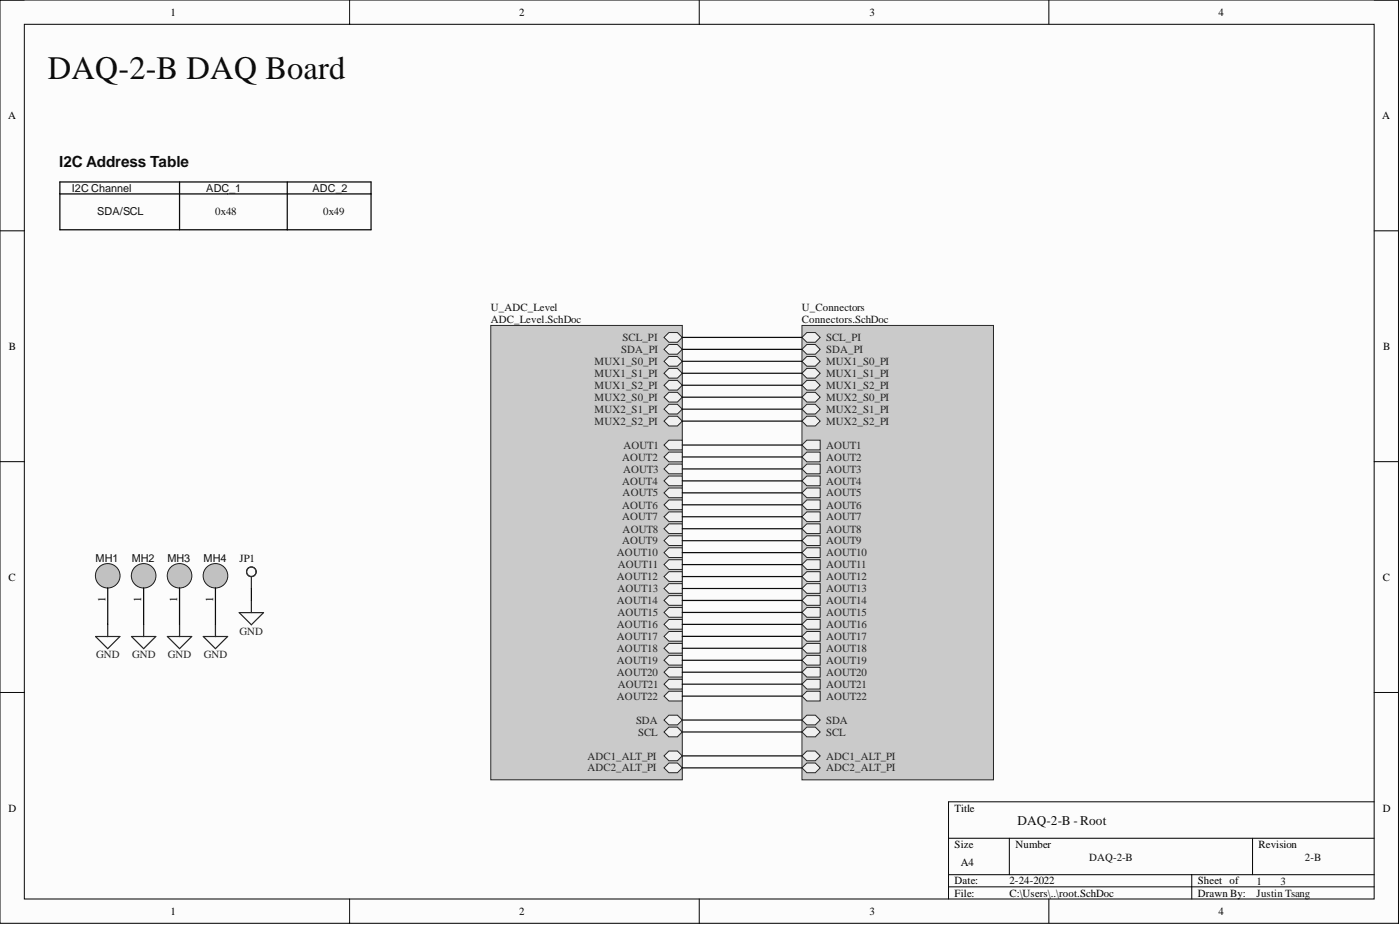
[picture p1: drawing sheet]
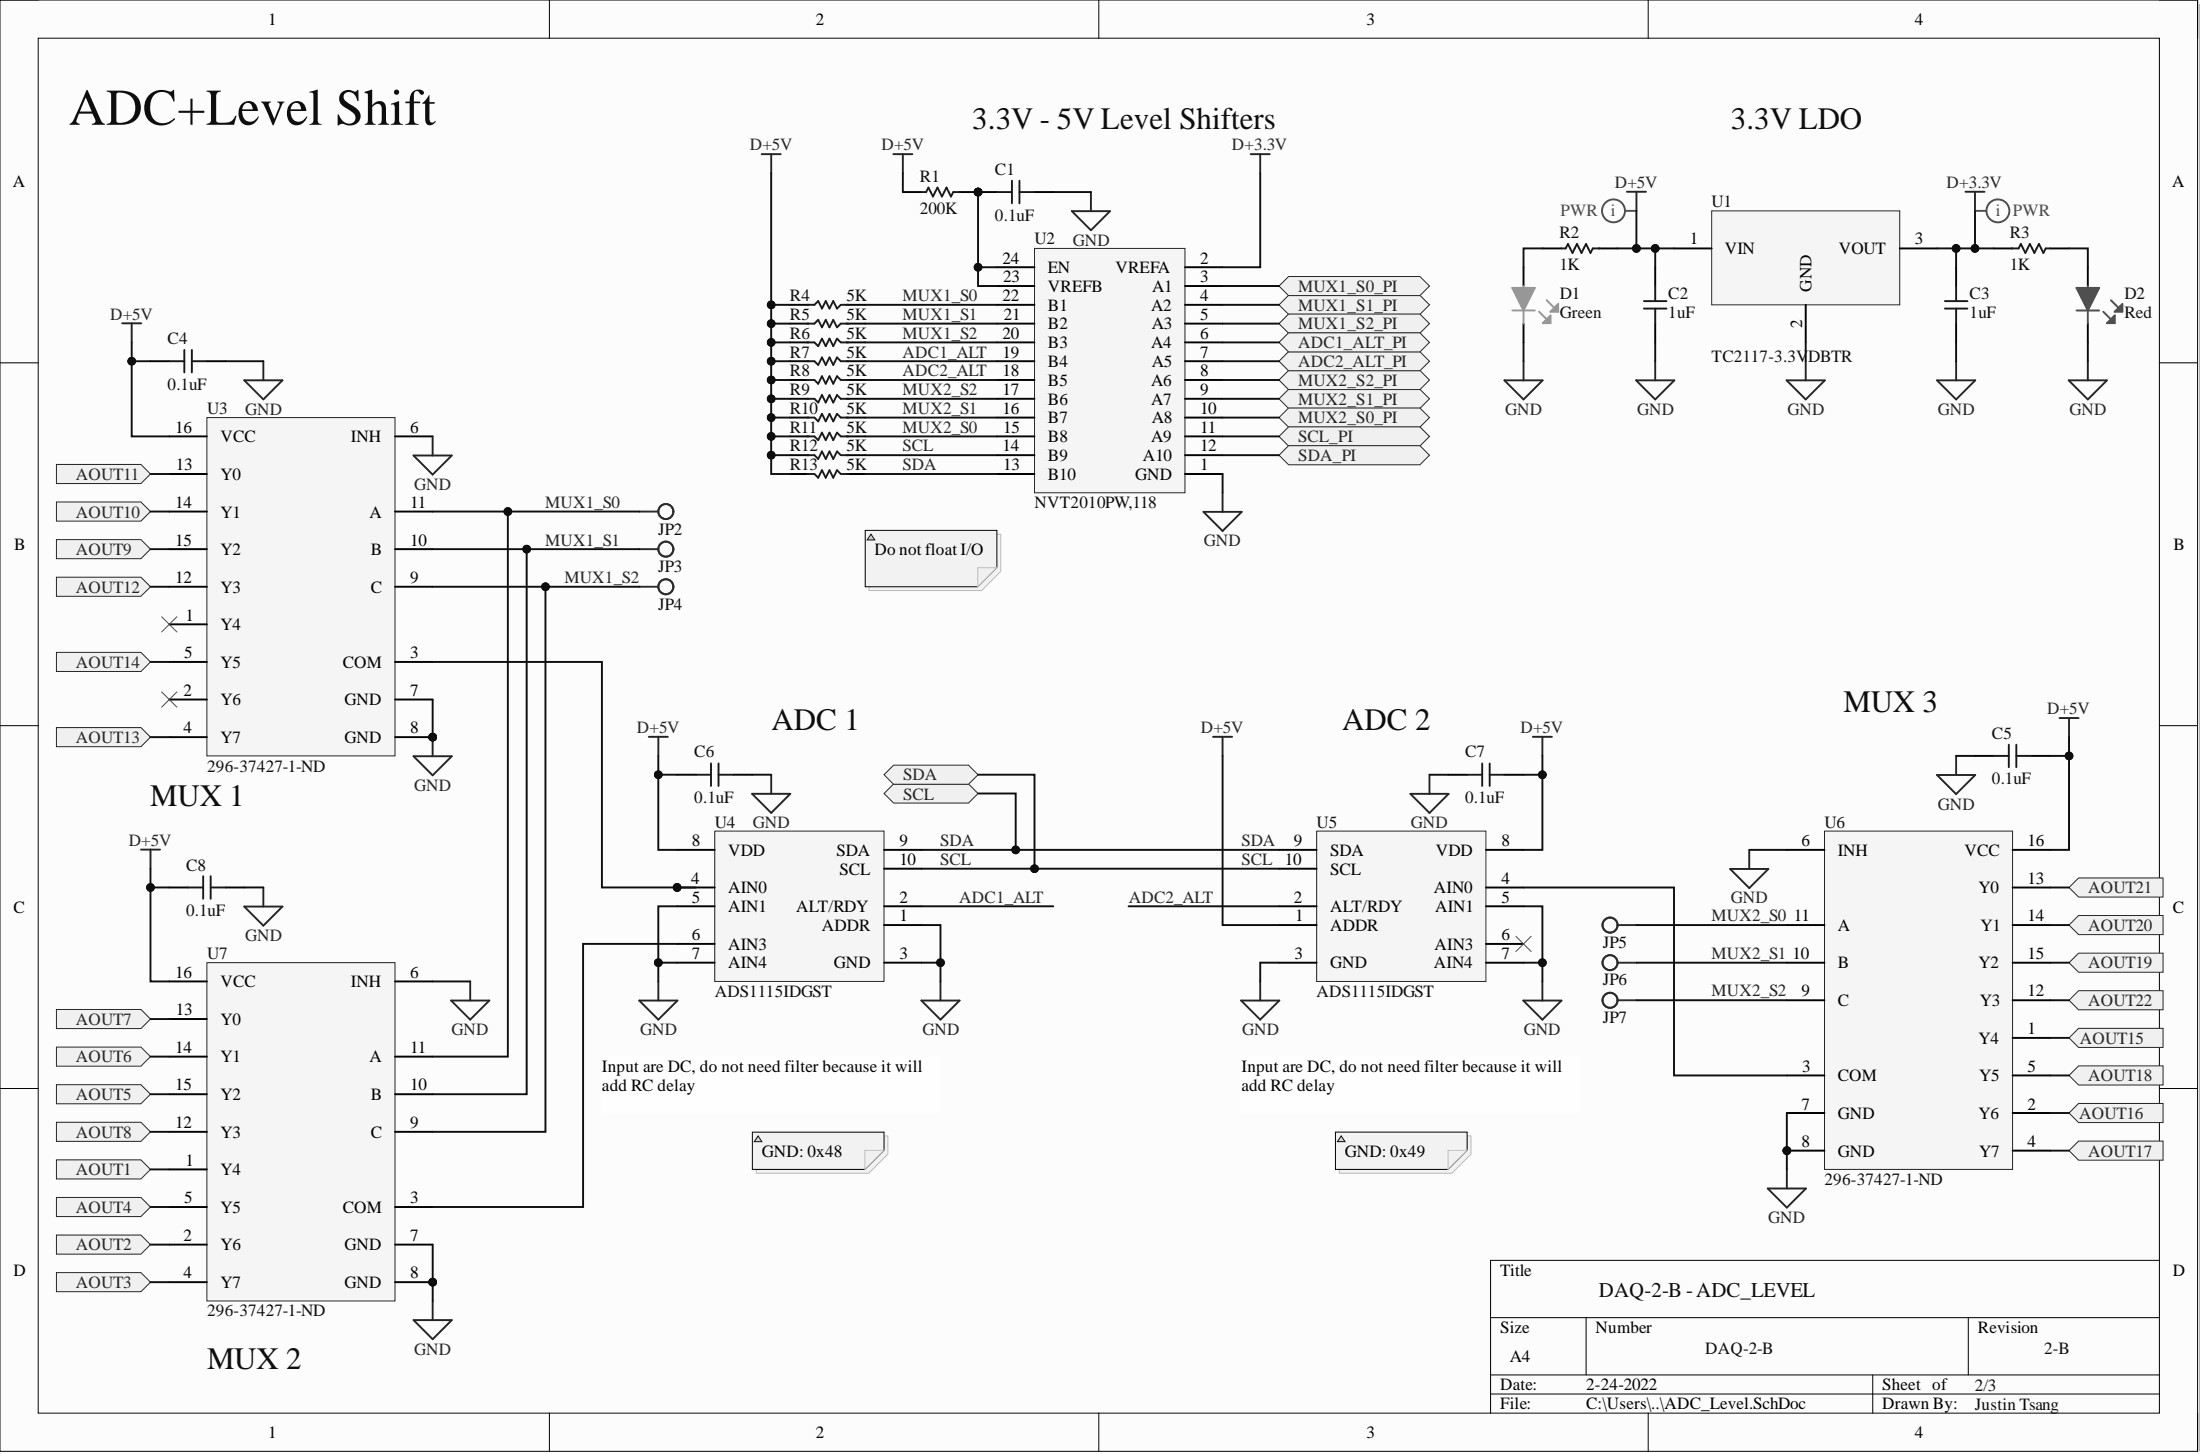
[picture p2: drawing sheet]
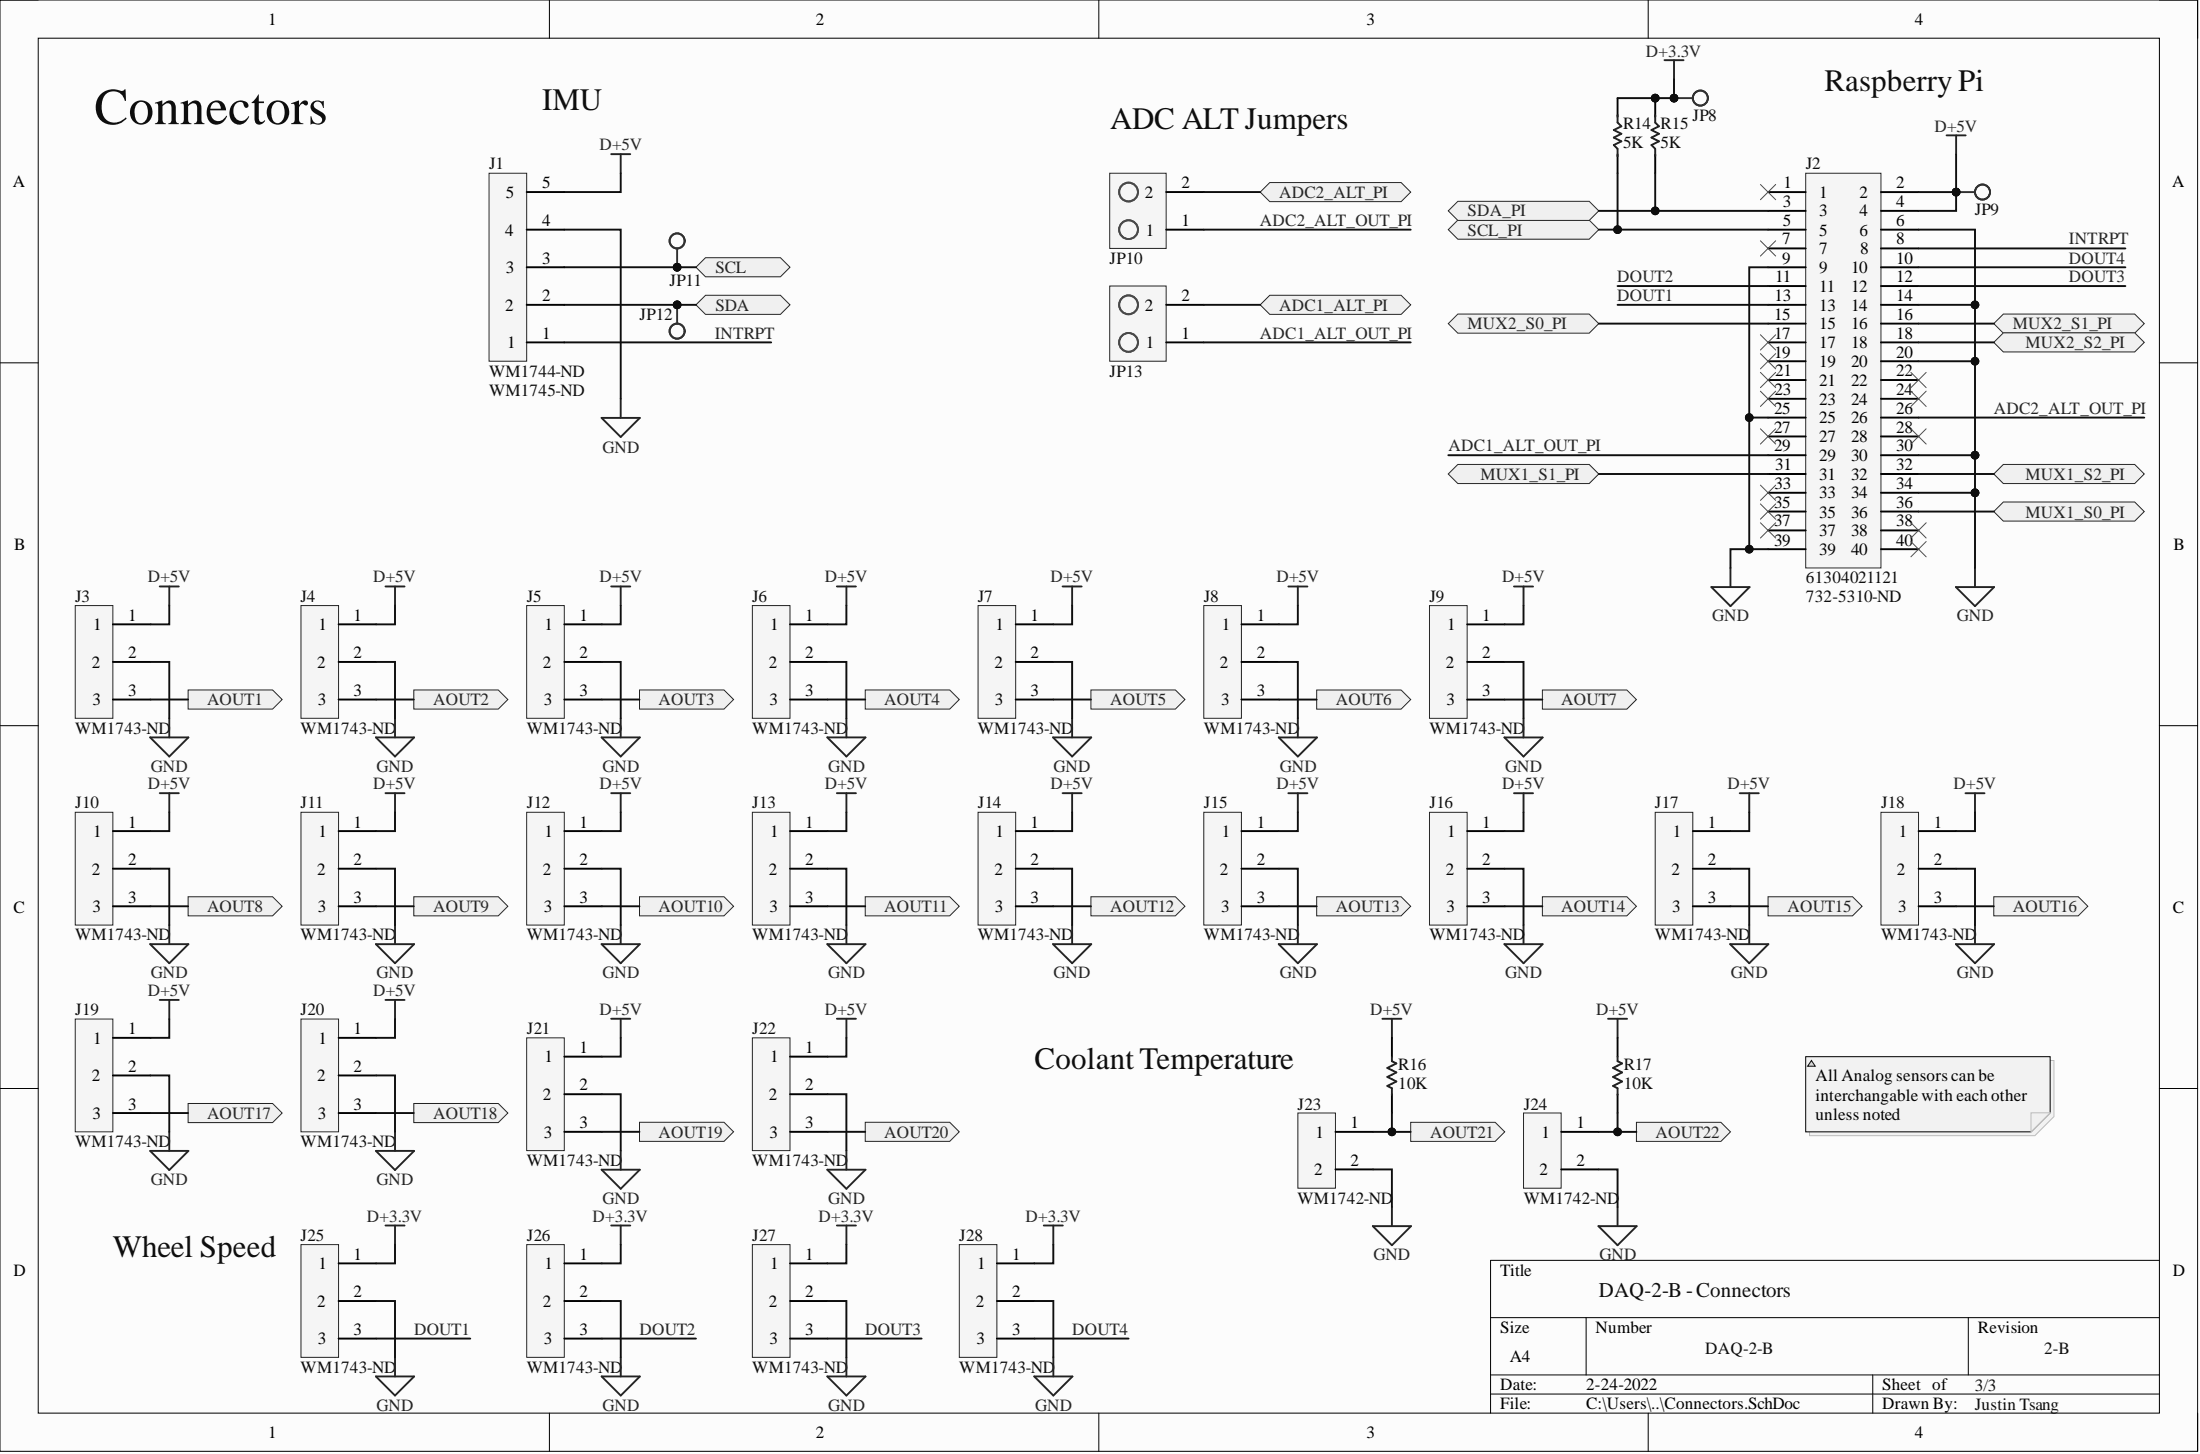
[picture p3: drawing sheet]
# Altium project DAQ-2-B.PrjPcb
3 sheets, 79 parts. Net scope: hierarchical (ports join the sheet entries above them; power ports are global).
Board file: DAQ-2-B.PcbDoc
Sheets:
  root.SchDoc
    U_ADC_Level = ADC_Level.SchDoc
    U_Connectors = Connectors.SchDoc

## Sheet root.SchDoc
size A4; SheetNumber: 1; SheetTotal: 3

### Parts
JP1  Testpoint2  [TP2]  (value not drawn)
MH1  MountingHole  [MH2.7MM]  (value not drawn)
MH2  MountingHole  [MH2.7MM]  (value not drawn)
MH3  MountingHole  [MH2.7MM]  (value not drawn)
MH4  MountingHole  [MH2.7MM]  (value not drawn)

### Sub-sheets
U_ADC_Level = ADC_Level.SchDoc: SCL_PI (bidir), SDA_PI (bidir), MUX1_S0_PI (bidir), MUX1_S1_PI (bidir), MUX1_S2_PI (bidir), MUX2_S0_PI (bidir), MUX2_S1_PI (bidir), MUX2_S2_PI (bidir), AOUT17 (in), AOUT14 (in), AOUT7 (in), AOUT8 (in), AOUT16 (in), AOUT18 (in), AOUT9 (in), AOUT6 (in), AOUT12 (in), AOUT10 (in), AOUT19 (in), AOUT13 (in), AOUT1 (in), AOUT15 (in), AOUT20 (in), AOUT2 (in), AOUT3 (in), AOUT11 (in), AOUT5 (in), AOUT4 (in), SCL (bidir), SDA (bidir), AOUT21 (in), AOUT22 (in), ADC1_ALT_PI (bidir), ADC2_ALT_PI (bidir)
U_Connectors = Connectors.SchDoc: SCL_PI (bidir), SDA_PI (bidir), MUX1_S0_PI (bidir), MUX1_S1_PI (bidir), MUX1_S2_PI (bidir), MUX2_S0_PI (bidir), MUX2_S1_PI (bidir), MUX2_S2_PI (bidir), AOUT1 (out), AOUT2 (out), AOUT3 (out), AOUT4 (out), AOUT5 (out), AOUT6 (out), AOUT7 (out), AOUT8 (out), AOUT9 (out), AOUT10 (out), AOUT11 (out), AOUT12 (out), AOUT13 (out), AOUT14 (out), AOUT15 (out), AOUT16 (out), AOUT18 (out), AOUT19 (out), AOUT20 (out), AOUT17 (out), SCL (bidir), SDA (bidir), AOUT22 (out), AOUT21 (out), ADC1_ALT_PI (bidir), ADC2_ALT_PI (bidir)

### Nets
GND: JP1.1 MH1.1 MH2.1 MH3.1 MH4.1
SCL: sheet U_ADC_Level/SDA, sheet U_Connectors/SDA
SDA: sheet U_ADC_Level/SCL, sheet U_Connectors/SCL
NetJ2_3: sheet U_ADC_Level/SDA_PI, sheet U_Connectors/SDA_PI
NetJ2_5: sheet U_ADC_Level/SCL_PI, sheet U_Connectors/SCL_PI
NetJ2_15: sheet U_ADC_Level/MUX2_S0_PI, sheet U_Connectors/MUX2_S0_PI
NetJ2_16: sheet U_ADC_Level/MUX2_S1_PI, sheet U_Connectors/MUX2_S1_PI
NetJ2_18: sheet U_ADC_Level/MUX2_S2_PI, sheet U_Connectors/MUX2_S2_PI
NetJ2_31: sheet U_ADC_Level/MUX1_S1_PI, sheet U_Connectors/MUX1_S1_PI
NetJ2_32: sheet U_ADC_Level/MUX1_S2_PI, sheet U_Connectors/MUX1_S2_PI
NetJ2_36: sheet U_ADC_Level/MUX1_S0_PI, sheet U_Connectors/MUX1_S0_PI
NetJ3_3: sheet U_ADC_Level/AOUT1, sheet U_Connectors/AOUT1
NetJ4_3: sheet U_ADC_Level/AOUT2, sheet U_Connectors/AOUT2
NetJ5_3: sheet U_ADC_Level/AOUT3, sheet U_Connectors/AOUT3
NetJ6_3: sheet U_ADC_Level/AOUT4, sheet U_Connectors/AOUT4
NetJ7_3: sheet U_ADC_Level/AOUT5, sheet U_Connectors/AOUT5
NetJ8_3: sheet U_ADC_Level/AOUT6, sheet U_Connectors/AOUT6
NetJ9_3: sheet U_ADC_Level/AOUT7, sheet U_Connectors/AOUT7
NetJ10_3: sheet U_ADC_Level/AOUT8, sheet U_Connectors/AOUT8
NetJ11_3: sheet U_ADC_Level/AOUT9, sheet U_Connectors/AOUT9
NetJ12_3: sheet U_ADC_Level/AOUT10, sheet U_Connectors/AOUT10
NetJ13_3: sheet U_ADC_Level/AOUT11, sheet U_Connectors/AOUT11
NetJ14_3: sheet U_ADC_Level/AOUT12, sheet U_Connectors/AOUT12
NetJ15_3: sheet U_ADC_Level/AOUT13, sheet U_Connectors/AOUT13
NetJ16_3: sheet U_ADC_Level/AOUT14, sheet U_Connectors/AOUT14
NetJ17_3: sheet U_ADC_Level/AOUT15, sheet U_Connectors/AOUT15
NetJ18_3: sheet U_ADC_Level/AOUT16, sheet U_Connectors/AOUT16
NetJ19_3: sheet U_ADC_Level/AOUT17, sheet U_Connectors/AOUT17
NetJ20_3: sheet U_ADC_Level/AOUT18, sheet U_Connectors/AOUT18
NetJ21_3: sheet U_ADC_Level/AOUT19, sheet U_Connectors/AOUT19
NetJ22_3: sheet U_ADC_Level/AOUT20, sheet U_Connectors/AOUT20
NetJ23_1: sheet U_ADC_Level/AOUT21, sheet U_Connectors/AOUT21
NetJ24_1: sheet U_ADC_Level/AOUT22, sheet U_Connectors/AOUT22
NetJP10_2: sheet U_ADC_Level/ADC2_ALT_PI, sheet U_Connectors/ADC2_ALT_PI
NetJP13_2: sheet U_ADC_Level/ADC1_ALT_PI, sheet U_Connectors/ADC1_ALT_PI

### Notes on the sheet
- DAQ-2-B DAQ Board
- I2C Channel
- SDA/SCL
- I2C Address Table
- 0x48
- ADC_1
- 0x49
- ADC_2
- DAQ-2-B - Root
- DAQ-2-B
- of
- 2-B
- Justin Tsang

## Sheet ADC_Level.SchDoc
size A4; SheetNumber: 2; SheetTotal: 3

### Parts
C1  0.1uF  [CAP-0603]
C2  1uF  [CAP-0603]
C3  1uF  [CAP-0603]
C4  0.1uF  [CAP-0603]
C5  0.1uF  [CAP-0603]
C6  0.1uF  [CAP-0603]
C7  0.1uF  [CAP-0603]
C8  0.1uF  [CAP-0603]
D1  Green  [LED-0603]
D2  Red  [LED-0603]
JP2  Testpoint2  [TP2]  (value not drawn)
JP3  Testpoint2  [TP2]  (value not drawn)
JP4  Testpoint2  [TP2]  (value not drawn)
JP5  Testpoint2  [TP2]  (value not drawn)
JP6  Testpoint2  [TP2]  (value not drawn)
JP7  Testpoint2  [TP2]  (value not drawn)
R1  200K  [RES-0603]
R2  1K  [RES-0603]
R3  1K  [RES-0603]
R4  5K  [RES-0603]
R5  5K  [RES-0603]
R6  5K  [RES-0603]
R7  5K  [RES-0603]
R8  5K  [RES-0603]
R9  5K  [RES-0603]
R10  5K  [RES-0603]
R11  5K  [RES-0603]
R12  5K  [RES-0603]
R13  5K  [RES-0603]
U1  TC2117-3.3VDBTR  [SOT223]
U2  NVT2010PW,118  [TSSOP65P660X110-24]
U3  296-37427-1-ND  [16-SOIC]
U4  ADS1115IDGST  [VSSOP50P310X310-10P]
U5  ADS1115IDGST  [VSSOP50P310X310-10P]
U6  296-37427-1-ND  [16-SOIC]
U7  296-37427-1-ND  [16-SOIC]

### Ports
ADC1_ALT_PI (bidir), ADC2_ALT_PI (bidir), AOUT1 (in), AOUT2 (in), AOUT3 (in), AOUT4 (in), AOUT5 (in), AOUT6 (in), AOUT7 (in), AOUT8 (in), AOUT9 (in), AOUT10 (in), AOUT11 (in), AOUT12 (in), AOUT13 (in), AOUT14 (in), AOUT15 (in), AOUT16 (in), AOUT17 (in), AOUT18 (in), AOUT19 (in), AOUT20 (in), AOUT21 (in), AOUT22 (in), MUX1_S0_PI (bidir), MUX1_S1_PI (bidir), MUX1_S2_PI (bidir), MUX2_S0_PI (bidir), MUX2_S1_PI (bidir), MUX2_S2_PI (bidir), SCL (bidir), SCL_PI (bidir), SDA (bidir), SDA_PI (bidir)

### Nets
D+3.3V: C3.2 R3.1 U1.3(VOUT) U2.2(VREFA)
D+5V: C2.2 C4.2 C5.2 C6.2 C7.2 C8.2 R1.2 R2.1 R4.1 R5.1 R6.1 R7.1 R8.1 R9.1 R10.1 R11.1 R12.2 R13.1 U1.1(VIN) U3.16(VCC) U4.8(VDD) U5.1(ADDR) U5.8(VDD) U6.16(VCC) U7.16(VCC)
GND: C1.1 C2.1 C3.1 C4.1 C5.1 C6.1 C7.1 C8.1 D1.2 D2.2 U1.2(GND) U2.1(GND) U3.6(INH) U3.7(GND) U3.8(GND) U4.1(ADDR) U4.3(GND) U4.5(AIN1) U4.7(AIN4) U5.3(GND) U5.5(AIN1) U5.7(AIN4) U6.6(INH) U6.7(GND) U6.8(GND) U7.6(INH) U7.7(GND) U7.8(GND)
ADC1_ALT: R7.2 U2.19(B4) U4.2(ALT/RDY)
ADC2_ALT: R8.2 U2.18(B5) U5.2(ALT/RDY)
MUX1_S0: JP2.1 R4.2 U2.22(B1) U3.11(A) U7.11(A)
MUX1_S1: JP3.1 R5.2 U2.21(B2) U3.10(B) U7.10(B)
MUX1_S2: JP4.1 R6.2 U2.20(B3) U3.9(C) U7.9(C)
MUX2_S0: JP5.1 R11.2 U2.15(B8) U6.11(A)
MUX2_S1: JP6.1 R10.2 U2.16(B7) U6.10(B)
MUX2_S2: JP7.1 R9.2 U2.17(B6) U6.9(C)
SCL: R12.1 U2.14(B9) U4.10(SCL) U5.10(SCL) ; port SDA
SDA: R13.2 U2.13(B10) U4.9(SDA) U5.9(SDA) ; port SCL
NetC1_2: C1.2 R1.1 U2.23(VREFB) U2.24(EN)
NetD1_1: D1.1 R2.2
NetD2_1: D2.1 R3.2
NetJ2_3: U2.12(A10) ; port SDA_PI
NetJ2_5: U2.11(A9) ; port SCL_PI
NetJ2_15: U2.10(A8) ; port MUX2_S0_PI
NetJ2_16: U2.9(A7) ; port MUX2_S1_PI
NetJ2_18: U2.8(A6) ; port MUX2_S2_PI
NetJ2_31: U2.4(A2) ; port MUX1_S1_PI
NetJ2_32: U2.5(A3) ; port MUX1_S2_PI
NetJ2_36: U2.3(A1) ; port MUX1_S0_PI
NetJ3_3: U7.1(Y4) ; port AOUT1
NetJ4_3: U7.2(Y6) ; port AOUT2
NetJ5_3: U7.4(Y7) ; port AOUT3
NetJ6_3: U7.5(Y5) ; port AOUT4
NetJ7_3: U7.15(Y2) ; port AOUT5
NetJ8_3: U7.14(Y1) ; port AOUT6
NetJ9_3: U7.13(Y0) ; port AOUT7
NetJ10_3: U7.12(Y3) ; port AOUT8
NetJ11_3: U3.15(Y2) ; port AOUT9
NetJ12_3: U3.14(Y1) ; port AOUT10
NetJ13_3: U3.13(Y0) ; port AOUT11
NetJ14_3: U3.12(Y3) ; port AOUT12
NetJ15_3: U3.4(Y7) ; port AOUT13
NetJ16_3: U3.5(Y5) ; port AOUT14
NetJ17_3: U6.1(Y4) ; port AOUT15
NetJ18_3: U6.2(Y6) ; port AOUT16
NetJ19_3: U6.4(Y7) ; port AOUT17
NetJ20_3: U6.5(Y5) ; port AOUT18
NetJ21_3: U6.15(Y2) ; port AOUT19
NetJ22_3: U6.14(Y1) ; port AOUT20
NetJ23_1: U6.13(Y0) ; port AOUT21
NetJ24_1: U6.12(Y3) ; port AOUT22
NetJP10_2: U2.7(A5) ; port ADC2_ALT_PI
NetJP13_2: U2.6(A4) ; port ADC1_ALT_PI
NetU3_3: U3.3(COM) U4.4(AIN0)
NetU4_6: U4.6(AIN3) U7.3(COM)
NetU5_4: U5.4(AIN0) U6.3(COM)

Not connected (* = marked no-connect by the designer): U3 1(Y4)* 2(Y6)*; U5 6(AIN3)*

### Layout directives
mark named PWR: D+3.3V, D+5V

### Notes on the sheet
- ADC+Level Shift
- 3.3V - 5V Level Shifters
- 3.3V LDO
- Do not float I/O
- MUX 3
- (near U3) MUX 1
- (near C6) ADC 1
- (near C7) ADC 2
- Input are DC, do not need filter because it will add RC delay
- GND: 0x48
- GND: 0x49
- DAQ-2-B - ADC_LEVEL
- (near U7) MUX 2
- DAQ-2-B
- of
- 2-B
- Justin Tsang

## Sheet Connectors.SchDoc
size A4; SheetNumber: 3; SheetTotal: 3

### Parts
J1  WM1744-ND  Supplier Part Number 1: WM1745-ND  [1X5_1.25MM]
J2  61304021121  Supplier Part Number 1: 732-5310-ND  [2x40_Header]
J3  WM1743-ND  [1X3_1.25MM]
J4  WM1743-ND  [1X3_1.25MM]
J5  WM1743-ND  [1X3_1.25MM]
J6  WM1743-ND  [1X3_1.25MM]
J7  WM1743-ND  [1X3_1.25MM]
J8  WM1743-ND  [1X3_1.25MM]
J9  WM1743-ND  [1X3_1.25MM]
J10  WM1743-ND  [1X3_1.25MM]
J11  WM1743-ND  [1X3_1.25MM]
J12  WM1743-ND  [1X3_1.25MM]
J13  WM1743-ND  [1X3_1.25MM]
J14  WM1743-ND  [1X3_1.25MM]
J15  WM1743-ND  [1X3_1.25MM]
J16  WM1743-ND  [1X3_1.25MM]
J17  WM1743-ND  [1X3_1.25MM]
J18  WM1743-ND  [1X3_1.25MM]
J19  WM1743-ND  [1X3_1.25MM]
J20  WM1743-ND  [1X3_1.25MM]
J21  WM1743-ND  [1X3_1.25MM]
J22  WM1743-ND  [1X3_1.25MM]
J23  WM1742-ND  [1X2_1.25MM]
J24  WM1742-ND  [1X2_1.25MM]
J25  WM1743-ND  [1X3_1.25MM]
J26  WM1743-ND  [1X3_1.25MM]
J27  WM1743-ND  [1X3_1.25MM]
J28  WM1743-ND  [1X3_1.25MM]
JP8  Testpoint2  [TP2]  (value not drawn)
JP9  Testpoint2  [TP2]  (value not drawn)
JP10  732-5315-ND  [2PIN-JP]  (value not drawn)
JP11  Testpoint2  [TP2]  (value not drawn)
JP12  Testpoint2  [TP2]  (value not drawn)
JP13  732-5315-ND  [2PIN-JP]  (value not drawn)
R14  5K  [RES-0603]
R15  5K  [RES-0603]
R16  10K  [RES-0603]
R17  10K  [RES-0603]

### Ports
ADC1_ALT_PI (bidir), ADC2_ALT_PI (bidir), AOUT1 (out), AOUT2 (out), AOUT3 (out), AOUT4 (out), AOUT5 (out), AOUT6 (out), AOUT7 (out), AOUT8 (out), AOUT9 (out), AOUT10 (out), AOUT11 (out), AOUT12 (out), AOUT13 (out), AOUT14 (out), AOUT15 (out), AOUT16 (out), AOUT17 (out), AOUT18 (out), AOUT19 (out), AOUT20 (out), AOUT21 (out), AOUT22 (out), MUX1_S0_PI (bidir), MUX1_S1_PI (bidir), MUX1_S2_PI (bidir), MUX2_S0_PI (bidir), MUX2_S1_PI (bidir), MUX2_S2_PI (bidir), SCL (bidir), SCL_PI (bidir), SDA (bidir), SDA_PI (bidir)

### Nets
D+3.3V: J25.1 J26.1 J27.1 J28.1 JP8.1 R14.2 R15.2
D+5V: J1.5 J2.2 J2.4 J3.1 J4.1 J5.1 J6.1 J7.1 J8.1 J9.1 J10.1 J11.1 J12.1 J13.1 J14.1 J15.1 J16.1 J17.1 J18.1 J19.1 J20.1 J21.1 J22.1 JP9.1 R16.2 R17.2
GND: J1.4 J2.6 J2.9 J2.14 J2.20 J2.25 J2.30 J2.34 J2.39 J3.2 J4.2 J5.2 J6.2 J7.2 J8.2 J9.2 J10.2 J11.2 J12.2 J13.2 J14.2 J15.2 J16.2 J17.2 J18.2 J19.2 J20.2 J21.2 J22.2 J23.2 J24.2 J25.2 J26.2 J27.2 J28.2
ADC1_ALT_OUT_PI: J2.29 JP13.1
ADC2_ALT_OUT_PI: J2.26 JP10.1
DOUT1: J2.13 J25.3
DOUT2: J2.11 J26.3
DOUT3: J2.12 J27.3
DOUT4: J2.10 J28.3
INTRPT: J1.1 J2.8
SCL: J1.2 JP12.1 ; port SDA
SDA: J1.3 JP11.1 ; port SCL
NetJ2_3: J2.3 R15.1 ; port SDA_PI
NetJ2_5: J2.5 R14.1 ; port SCL_PI
NetJ2_15: J2.15 ; port MUX2_S0_PI
NetJ2_16: J2.16 ; port MUX2_S1_PI
NetJ2_18: J2.18 ; port MUX2_S2_PI
NetJ2_31: J2.31 ; port MUX1_S1_PI
NetJ2_32: J2.32 ; port MUX1_S2_PI
NetJ2_36: J2.36 ; port MUX1_S0_PI
NetJ3_3: J3.3 ; port AOUT1
NetJ4_3: J4.3 ; port AOUT2
NetJ5_3: J5.3 ; port AOUT3
NetJ6_3: J6.3 ; port AOUT4
NetJ7_3: J7.3 ; port AOUT5
NetJ8_3: J8.3 ; port AOUT6
NetJ9_3: J9.3 ; port AOUT7
NetJ10_3: J10.3 ; port AOUT8
NetJ11_3: J11.3 ; port AOUT9
NetJ12_3: J12.3 ; port AOUT10
NetJ13_3: J13.3 ; port AOUT11
NetJ14_3: J14.3 ; port AOUT12
NetJ15_3: J15.3 ; port AOUT13
NetJ16_3: J16.3 ; port AOUT14
NetJ17_3: J17.3 ; port AOUT15
NetJ18_3: J18.3 ; port AOUT16
NetJ19_3: J19.3 ; port AOUT17
NetJ20_3: J20.3 ; port AOUT18
NetJ21_3: J21.3 ; port AOUT19
NetJ22_3: J22.3 ; port AOUT20
NetJ23_1: J23.1 R16.1 ; port AOUT21
NetJ24_1: J24.1 R17.1 ; port AOUT22
NetJP10_2: JP10.2 ; port ADC2_ALT_PI
NetJP13_2: JP13.2 ; port ADC1_ALT_PI

Not connected (* = marked no-connect by the designer): J2 1* 7* 17* 19* 21* 22* 23* 24* 27* 28* 33* 35* 37* 38* 40*

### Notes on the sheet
- Connectors
- IMU
- (near JP10) ADC ALT Jumpers
- Raspberry Pi
- Coolant Temperature
- All Analog sensors can be interchangable with each other unless noted
- (near J25) Wheel Speed
- DAQ-2-B - Connectors
- DAQ-2-B
- of
- 2-B
- Justin Tsang

## Nets that join several sheets
D+3.3V: ADC_Level (C3.2 R3.1 U1.3 U2.2), Connectors (7 pins)
D+5V: ADC_Level (25 pins), Connectors (26 pins)
GND: root (5 pins), ADC_Level (28 pins), Connectors (35 pins)
NetJ2_3: ADC_Level (U2.12), Connectors (J2.3 R15.1)
NetJ2_5: ADC_Level (U2.11), Connectors (J2.5 R14.1)
NetJ2_15: ADC_Level (U2.10), Connectors (J2.15)
NetJ2_16: ADC_Level (U2.9), Connectors (J2.16)
NetJ2_18: ADC_Level (U2.8), Connectors (J2.18)
NetJ2_31: ADC_Level (U2.4), Connectors (J2.31)
NetJ2_32: ADC_Level (U2.5), Connectors (J2.32)
NetJ2_36: ADC_Level (U2.3), Connectors (J2.36)
NetJ3_3: ADC_Level (U7.1), Connectors (J3.3)
NetJ4_3: ADC_Level (U7.2), Connectors (J4.3)
NetJ5_3: ADC_Level (U7.4), Connectors (J5.3)
NetJ6_3: ADC_Level (U7.5), Connectors (J6.3)
NetJ7_3: ADC_Level (U7.15), Connectors (J7.3)
NetJ8_3: ADC_Level (U7.14), Connectors (J8.3)
NetJ9_3: ADC_Level (U7.13), Connectors (J9.3)
NetJ10_3: ADC_Level (U7.12), Connectors (J10.3)
NetJ11_3: ADC_Level (U3.15), Connectors (J11.3)
NetJ12_3: ADC_Level (U3.14), Connectors (J12.3)
NetJ13_3: ADC_Level (U3.13), Connectors (J13.3)
NetJ14_3: ADC_Level (U3.12), Connectors (J14.3)
NetJ15_3: ADC_Level (U3.4), Connectors (J15.3)
NetJ16_3: ADC_Level (U3.5), Connectors (J16.3)
NetJ17_3: ADC_Level (U6.1), Connectors (J17.3)
NetJ18_3: ADC_Level (U6.2), Connectors (J18.3)
NetJ19_3: ADC_Level (U6.4), Connectors (J19.3)
NetJ20_3: ADC_Level (U6.5), Connectors (J20.3)
NetJ21_3: ADC_Level (U6.15), Connectors (J21.3)
NetJ22_3: ADC_Level (U6.14), Connectors (J22.3)
NetJ23_1: ADC_Level (U6.13), Connectors (J23.1 R16.1)
NetJ24_1: ADC_Level (U6.12), Connectors (J24.1 R17.1)
NetJP10_2: ADC_Level (U2.7), Connectors (JP10.2)
NetJP13_2: ADC_Level (U2.6), Connectors (JP13.2)
SCL: ADC_Level (R12.1 U2.14 U4.10 U5.10), Connectors (J1.2 JP12.1)
SDA: ADC_Level (R13.2 U2.13 U4.9 U5.9), Connectors (J1.3 JP11.1)
